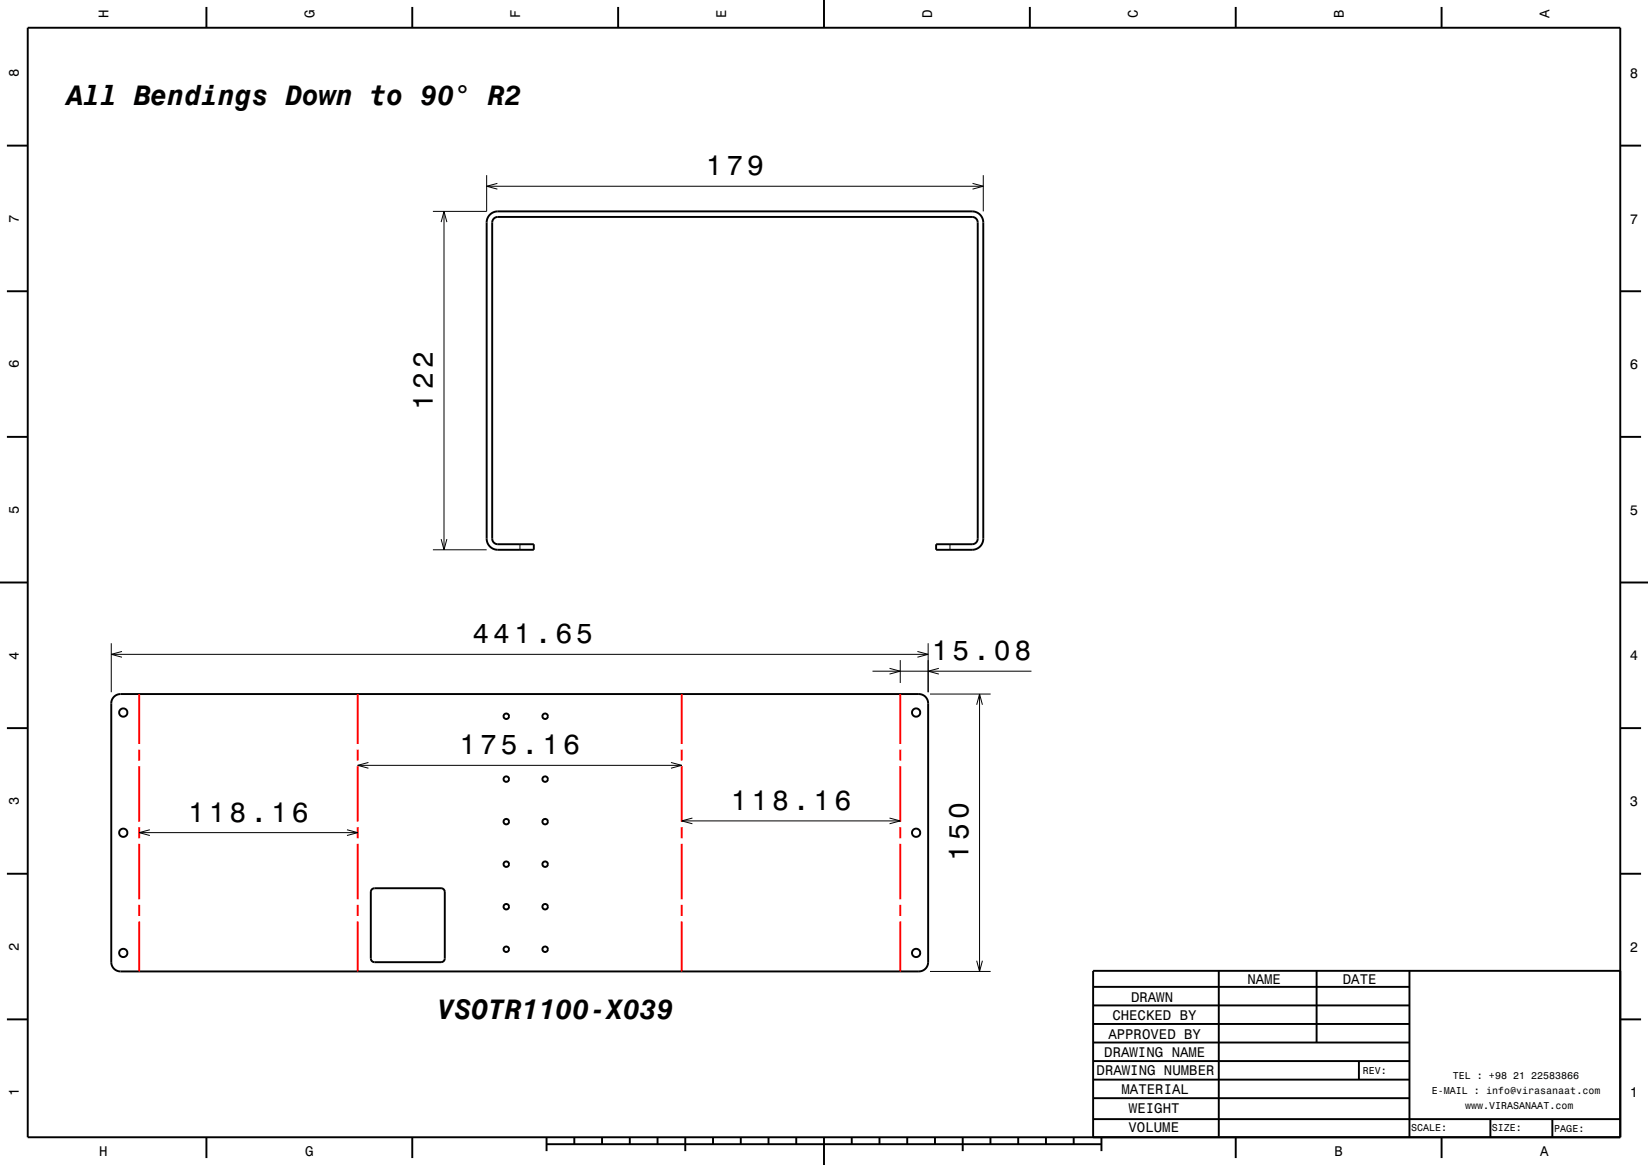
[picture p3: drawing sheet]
<svg xmlns="http://www.w3.org/2000/svg" width="297mm" height="210mm" viewBox="0 0 297 210" stroke-linecap="round" stroke-linejoin="round" font-family="sans-serif">
<g fill="none" stroke="#000" stroke-width=".18">
<path d="M80 38.1v61M87.7 31.6v6.5h-9.7M87.7 33.6h89.5M89.6 33.1l-1.9 .5 1.9 .5M175.3 33.1l1.9 .5-1.9 .5M177.2 31.6v6.5M79.5 40l.5-1.9 .5 1.9M78 99.1h9.7M79.5 97.2l.5 1.9 .5-1.9M93.7 98.1v1M171.2 98.1v1M20.1 116v8.8"/>
<path d="M20.1 118h147.2M22 117.4l-1.9 .6 1.9 .5M162.2 119v4.1M165.3 117.4l2 .6-2 .5M167.3 116v8.8M64.5 138h58.4M66.4 137.4l-1.9 .6 1.9 .5M120.9 137.4l2 .6-2 .5M157.2 121h28.7M160.3 120.5l1.9 .5-1.9 .5M167.6 125.1h10.9M169.2 120.5l-1.9 .5 1.9 .5"/>
<path d="M176 127l.5-1.9 .6 1.9M176.5 125.1v50M25.1 150.1h39.4M27 149.6l-1.9 .5 1.9 .5M62.5 149.6l2 .5-2 .5M122.9 148h39.3M124.8 147.5l-1.9 .5 1.9 .5M160.3 147.5l1.9 .5-1.9 .5M167.6 175.1h10.9M176 173.2l.5 1.9 .6-1.9"/>
</g>
<g fill="none" stroke="#000" stroke-width=".35">
<path d="M5 5h287v200h-287zM37.2 1.3v3.7M74.3 1.3v3.7M111.4 1.3v3.7M148.5 0v5M185.6 1.3v3.7M222.7 1.3v3.7M259.8 1.3v3.7M1.2 26.3h3.8M88.3 38.6l.7-.4 .7-.1h85.5a2 2 0 0 1 2 2v57a2 2 0 0 1-2 2h-6.5v-1h6.5l.7-.3 .3-.6v-57.1l-.3-.7-.7-.3h-85.5l-.5 .1-.3 .4-.2 .5v57l.3 .7 .6 .3h6.6v1h-6.5a2.01 2.01 0 0 1-2-2v-57l.2-.9zM292 26.3h3.8M1.2 52.5h3.8"/>
<path d="M292 52.5h3.8M1.2 78.8h3.8M292 78.8h3.8M0 105h5M292 105h5M1.2 131.3h3.8M20.6 125.6l.4-.3 .7-.2h143.9a1.67 1.67 0 0 1 1.7 1.7v46.6a1.67 1.67 0 0 1-1.7 1.7h-143.9a1.67 1.67 0 0 1-1.6-1.7v-46.6l.1-.6zM292 131.3h3.8M1.2 157.5h3.8M292 157.5h3.8M67 160.3l.5-.2h12.1a.67 .67 0 0 1 .6 .7v12a.67 .67 0 0 1-.7 .6h-12.1a.66 .66 0 0 1-.6-.6v-12zM197 177.9h57"/>
<path d="M219.6 174.9v30M237.3 175v12.9M254 175v30M292 175h-95v30M1.2 183.8h3.8M197 181.2h57M197 184.6h57M197 187.9h57M197 191.3h57M197 194.6h57M197 198h57M244.9 191.3v3.3"/>
<path d="M292 183.8h3.8M37.2 205v3.8M74.3 205v3.8M98.5 206.3h100M98.5 205v2.5M103.5 205v1.3M108.5 205v1.3M113.5 205v1.3M118.5 205v1.3M123.5 205v2.5M128.5 205v1.3M133.5 205v1.3"/>
<path d="M138.5 205v1.3M143.5 205v1.3M148.5 205v5M153.5 205v1.3M158.5 205v1.3M163.5 205v1.3M168.5 205v1.3M173.5 205v2.5M178.5 205v1.3M183.5 205v1.3M188.5 205v1.3M193.5 205v1.3"/>
<path d="M197 201.7h95M198.5 205v2.5M222.7 205v3.8M259.8 205v3.8M268.6 201.7v3.3M279.8 201.8v3.2"/>
<circle cx="22.2" cy="128.4" r=".75"/>
<circle cx="91.2" cy="129.1" r=".5"/>
<circle cx="98.2" cy="129.1" r=".5"/>
<circle cx="165.1" cy="128.4" r=".75"/>
<circle cx="22.2" cy="150.1" r=".75"/>
<circle cx="91.2" cy="155.8" r=".5"/>
<circle cx="91.2" cy="148.1" r=".5"/>
<circle cx="91.2" cy="140.4" r=".5"/>
<circle cx="98.2" cy="155.8" r=".5"/>
<circle cx="98.2" cy="148.1" r=".5"/>
<circle cx="98.2" cy="140.4" r=".5"/>
<circle cx="165.1" cy="150.1" r=".75"/>
<circle cx="22.2" cy="171.8" r=".75"/>
<circle cx="91.2" cy="163.4" r=".5"/>
<circle cx="91.2" cy="171.1" r=".5"/>
<circle cx="98.2" cy="163.4" r=".5"/>
<circle cx="98.2" cy="171.1" r=".5"/>
<circle cx="165.1" cy="171.8" r=".75"/>
</g>
<g fill="none" stroke="#f00" stroke-width=".35">
<path d="M25.1 125.1v9M25.1 135.1v2M25.1 138.1v10M64.5 125.1v9M64.5 135.1v2M64.5 138.1v10M122.9 125.1v9M122.9 135.1v2M122.9 138.1v10M162.2 125.1v9M162.2 135.1v2M162.2 138.1v10"/>
<path d="M25.1 149.1v2M25.1 152.1v10M64.5 149.1v2M64.5 152.1v10M122.9 149.1v2M122.9 152.1v10M162.2 149.1v2M162.2 152.1v10M25.1 163.1v2M25.1 166.1v9M64.5 163.1v2M64.5 166.1v9"/>
<path d="M122.9 163.1v2M122.9 166.1v9M162.2 163.1v2M162.2 166.1v9"/>
</g>
<g font-size="5">
<text x="12" y="18.9">All Bendings Down to 90° R2</text>
<text x="127.2" y="31.6">179</text>
<text x="78" y="73.9" transform="rotate(-90 78 73.9)">122</text>
<text x="85.2" y="116">441.65</text>
<text x="167.9" y="119">15.08</text>
<text x="82.8" y="136">175.16</text>
<text x="33.9" y="148.1">118.16</text>
<text x="131.7" y="146">118.16</text>
<text x="174.5" y="155.1" transform="rotate(-90 174.5 155.1)">150</text>
<text x="78.9" y="183.8">VSOTR1100-X039</text>
</g>
<g font-size="2.5">
<text x="19.6" y="3.3" transform="rotate(-90 19.6 3.3)">H</text>
<text x="56.7" y="3.3" transform="rotate(-90 56.7 3.3)">G</text>
<text x="93.8" y="3.3" transform="rotate(-90 93.8 3.3)">F</text>
<text x="130.9" y="3.3" transform="rotate(-90 130.9 3.3)">E</text>
<text x="168" y="3.3" transform="rotate(-90 168 3.3)">D</text>
<text x="205.1" y="3.3" transform="rotate(-90 205.1 3.3)">C</text>
<text x="242.2" y="3.3" transform="rotate(-90 242.2 3.3)">B</text>
<text x="279.3" y="3.3" transform="rotate(-90 279.3 3.3)">A</text>
<text x="3.4" y="13.9" transform="rotate(-90 3.4 13.9)">8</text>
<text x="293.7" y="14">8</text>
<text x="3.4" y="40.1" transform="rotate(-90 3.4 40.1)">7</text>
<text x="293.7" y="40.3">7</text>
<text x="3.4" y="66.4" transform="rotate(-90 3.4 66.4)">6</text>
<text x="293.7" y="66.5">6</text>
<text x="3.4" y="92.6" transform="rotate(-90 3.4 92.6)">5</text>
<text x="293.7" y="92.8">5</text>
<text x="3.4" y="118.9" transform="rotate(-90 3.4 118.9)">4</text>
<text x="293.7" y="119">4</text>
<text x="3.4" y="145.1" transform="rotate(-90 3.4 145.1)">3</text>
<text x="293.7" y="145.3">3</text>
<text x="3.4" y="171.4" transform="rotate(-90 3.4 171.4)">2</text>
<text x="293.7" y="171.5">2</text>
<text x="224.8" y="177.3">NAME</text>
<text x="242" y="177.3">DATE</text>
<text x="200.5" y="183.9">CHECKED BY</text>
<text x="203.8" y="180.5">DRAWN</text>
<text x="199" y="190.6">DRAWING NAME</text>
<text x="199.7" y="187.2">APPROVED BY</text>
<text x="3.4" y="197.6" transform="rotate(-90 3.4 197.6)">1</text>
<text x="197.6" y="193.8">DRAWING NUMBER</text>
<text x="202.1" y="197.2">MATERIAL</text>
<text x="293.7" y="197.8">1</text>
<text x="203.5" y="200.6">WEIGHT</text>
<text x="17.9" y="208.4">H</text>
<text x="55" y="208.4">G</text>
<text x="203.4" y="204.1">VOLUME</text>
<text x="240.5" y="208.4">B</text>
<text x="277.6" y="208.4">A</text>
</g>
<g font-size="1.8">
<text x="245.6" y="193.6">REV:</text>
<text x="258" y="197.2">E-MAIL : info@virasanaat.com</text>
<text x="261.8" y="194.6">TEL : +98 21 22583866</text>
<text x="254.3" y="203.9">SCALE:</text>
<text x="264" y="199.9">www.VIRASANAAT.com</text>
<text x="268.8" y="203.9">SIZE:</text>
<text x="280.1" y="204">PAGE:</text>
</g>
</svg>
